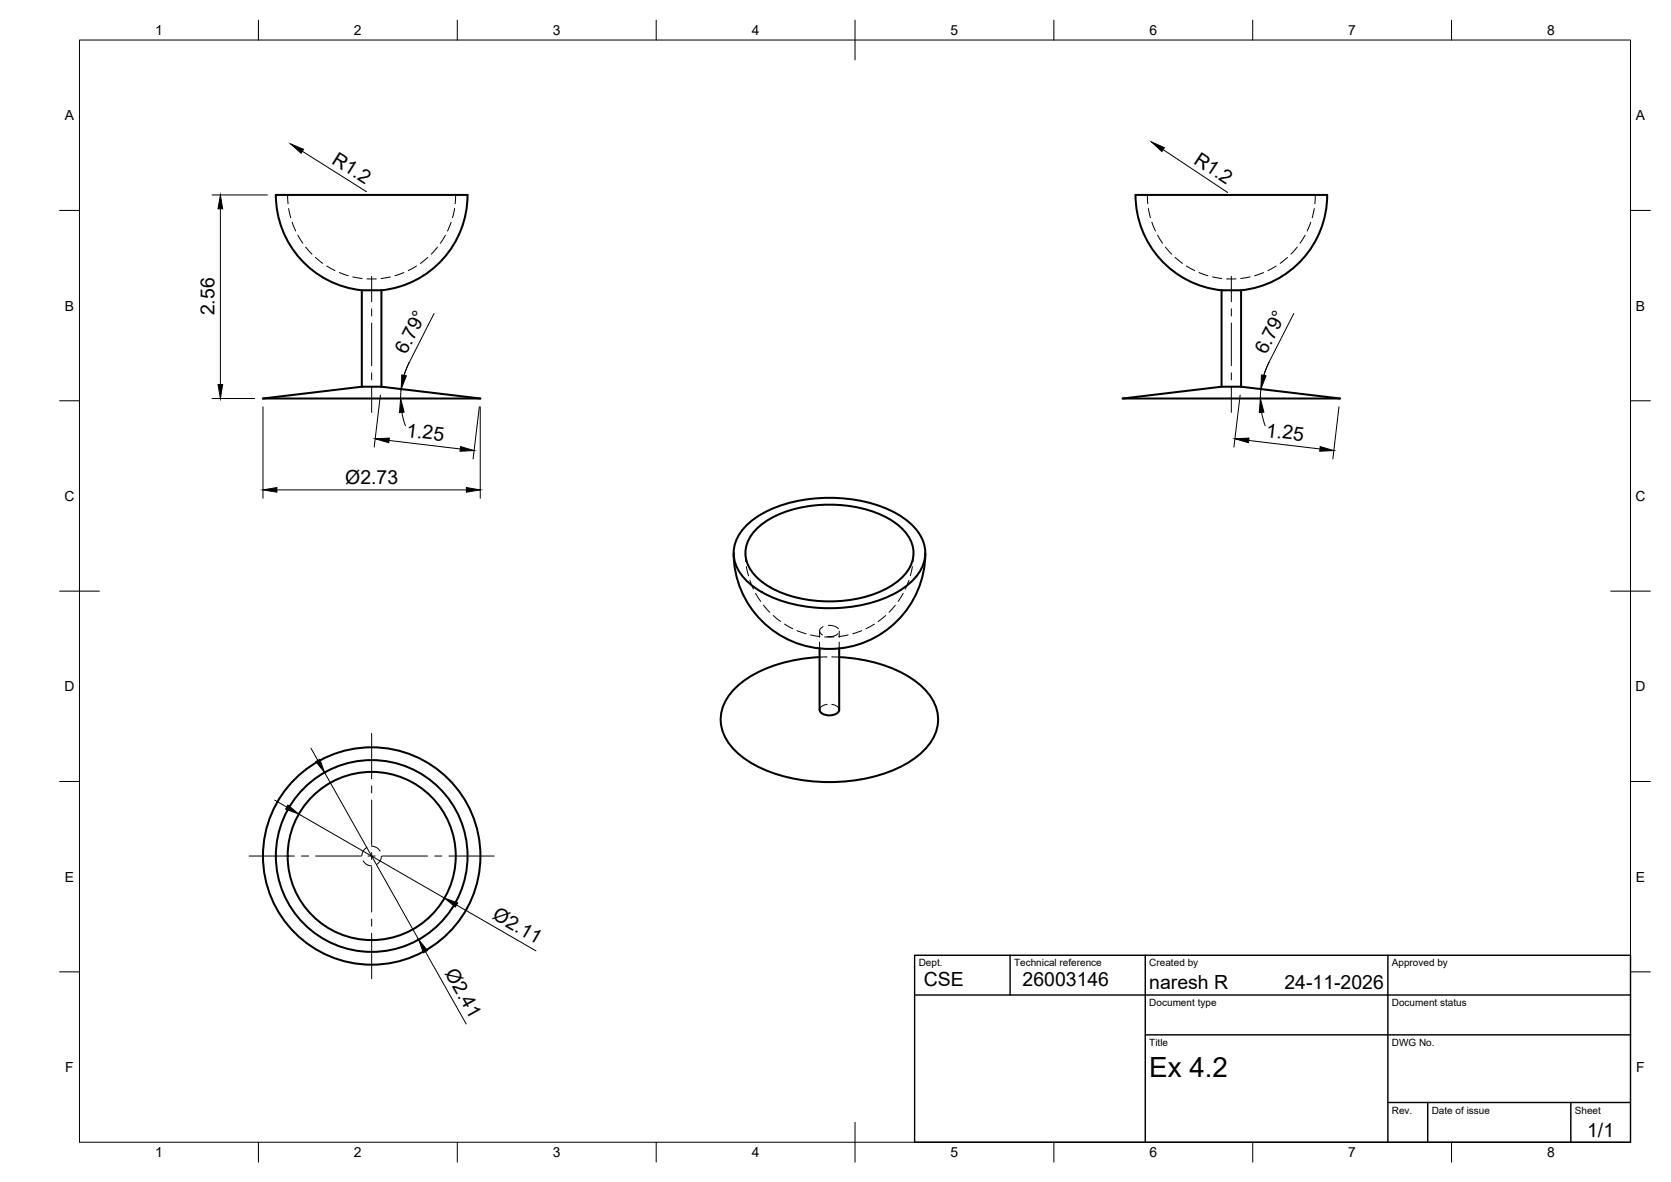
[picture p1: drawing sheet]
<svg xmlns="http://www.w3.org/2000/svg" width="420mm" height="297mm" viewBox="0 0 420 297" stroke-linecap="round" stroke-linejoin="round" font-family="sans-serif">
<!-- layer: Visible -->
<g fill="none" stroke="#000" stroke-width=".51">
<path d="M333.7 49h-48.1a24 24 0 0 0 21.6 23.9M333.7 49a24.1 24.1 0 0 1-21.6 23.9M91 72.9a24.1 24.1 0 0 1-21.6-23.9h48.1a24 24 0 0 1-21.6 23.9M95.9 72.9h-4.9v24.3M95.9 72.9v24.3M307.1 72.9h5v24.3M307.1 72.9v24.3M91 97.2l-24.9 2.9h54.7l-24.9-2.9M91 97.2h4.9M307.1 97.2l-24.8 2.9h54.6l-24.8-2.9M307.1 97.2h5M184.5 139a24.1 24.1 0 0 0 24.1 24.1 24.1 24.1 0 0 0 24.1-24.1"/>
<path d="M187.4 132.3a28.2 28.2 0 0 1 18.3-7.1 34.8 34.8 0 0 1 21.5 5 10.8 10.8 0 0 1 5.4 9.4 12.3 12.3 0 0 1-7 9.2 37.7 37.7 0 0 1-34.1 0 12.3 12.3 0 0 1-7-9.2 9.5 9.5 0 0 1 2.9-7.3zM189.8 133.3a24.2 24.2 0 0 1 15.2-6.3 30.9 30.9 0 0 1 20 4.3 9.1 9.1 0 0 1 4.6 8.8 12.1 12.1 0 0 1-7.5 8.2 33.5 33.5 0 0 1-28.5-.7 11.5 11.5 0 0 1-6.1-7.5 8 8 0 0 1 2.3-6.8zM206.1 162.9v15.5a2.18 2.18 0 0 0 2.4 1.4 2.18 2.18 0 0 0 2.5-1.4v-15.5M206.1 165.1a35.1 35.1 0 0 0-20.1 6.8 11.2 11.2 0 0 0-4.6 10.9 14.8 14.8 0 0 0 7.5 8.9 42.6 42.6 0 0 0 30.5 3.6 24.7 24.7 0 0 0 14.6-8.8 10.1 10.1 0 0 0-1.7-13.5 30.3 30.3 0 0 0-16.8-7.4l-4.5-.5"/>
<circle cx="93.5" cy="215.1" r="27.3"/>
<circle cx="93.5" cy="215.1" r="21.1"/>
<circle cx="93.5" cy="215.1" r="24.1"/>
</g>
<!-- layer: Hidden -->
<g fill="none" stroke="#000" stroke-width=".25">
<path d="M72.3 49l.1 2.2M72.6 52.4l.5 2.3M73.4 55.8l.9 2.2M74.9 59.1l1.3 2M112 59.1l-1.3 2M113.4 55.9l-.9 2.2M114.3 52.4l-.5 2.3M114.6 49l-.2 2.2M288.5 49l.1 2.2M288.8 52.4l.5 2.3M289.6 55.8l.9 2.2M291.1 59.1l1.2 2"/>
<path d="M328.1 59.1l-1.2 2M329.6 55.9l-.9 2.2M330.5 52.4l-.6 2.3M330.7 49l-.1 2.2M76.9 62.1l1.5 1.8M79.3 64.7l1.9 1.5M82.1 66.9l2.1 1.1M85.3 68.5l2.3 .8M88.7 69.6l2.4 .4M92.2 70.1h2.4M98.1 69.6l-2.3 .4M101.6 68.5l-2.3 .8"/>
<path d="M104.7 66.9l-2.1 1.1M107.6 64.7l-1.9 1.5M110 62.1l-1.6 1.8M293 62.1l1.6 1.8M295.5 64.7l1.8 1.5M298.3 66.9l2.1 1.1M301.5 68.5l2.2 .8M304.9 69.6l2.3 .4M308.4 70.1h2.4M314.3 69.6l-2.3 .4M317.7 68.5l-2.2 .8M320.9 66.9l-2.1 1.1"/>
<path d="M323.7 64.7l-1.8 1.5M326.2 62.1l-1.6 1.8M187.4 139l.1 2.2M229.7 139l-.1 2.2M187.7 142.4l.5 2.3M188.6 145.8l.8 2.2M190 149.1l1.3 2M192 152.1l1.5 1.8M194.4 154.7l1.9 1.5M197.3 156.8l2 1.2M200.4 158.5l2.3 .8M203.8 159.6l2.4 .4"/>
<path d="M206.1 158.6v1.6M207 157.5a1.09 1.09 0 0 0-.9 1 1.09 1.09 0 0 0 .7 1.1M208.3 157.2a2.98 2.98 0 0 1 2.5 .8M210.7 159.3l-1 .5-1.6 .2M211 158.6v1.6M213.3 159.6l-2.4 .4M216.7 158.5l-2.3 .8M219.8 156.9l-2.1 1.1M222.7 154.7l-1.9 1.5M225.1 152.1l-1.6 1.8M227.1 149.1l-1.3 2M228.5 145.8l-.9 2.2"/>
<path d="M229.4 142.4l-.5 2.3M206.1 161.4v1.5M207.3 160.1h2.4M207.9 165.1h-1.8M208 177a1.96 1.96 0 0 0-1.9 1.4M209.1 165.1h1.9M209.1 177a1.97 1.97 0 0 1 1.9 1.4M211 161.4v1.5M91.3 216.3l.6 .8 1.5 .5M92.2 213l-.8 .8-.4 1.3M93.5 212.7l1.4 .5 .7 .7M95.9 215.1l-.4 1.3-.8 .9"/>
</g>
<!-- layer: BORDER -->
<g fill="none" stroke="#000" stroke-width=".25">
<path d="M20 10.1h390v276.9h-390zM65 5.1v5M115 5.1v5M165 5.1v5M215 5.1v10M265 5.1v5M315 5.1v5M365 5.1v5M15 52.9h5M410 52.9h5M15 100.7h5M410 100.7h5"/>
<path d="M15 148.6h10M405 148.6h10M15 196.4h5M410 196.4h5M15 244.2h5M410 244.2h5M65 287v5M115 287v5M165 287v5M215 282.1v9.9M265 287v5M315 287v5"/>
<path d="M365 287v5"/>
</g>
<!-- layer: TITLEBLOCK -->
<path d="M230 240.1h180v46.9h-180zM230 250h180M254 240.1v9.9M288 240.1v46.9M349 240.1v46.9M288 260.1h122M349 277.1h61M359 277.1v9.9M395 277.1v9.9" fill="none" stroke="#000" stroke-width=".36"/>
<!-- layer: Smart Centers -->
<g fill="none" stroke="#000" stroke-width=".25">
<path d="M93.5 69.5v6.3M93.5 77.6v1.8M309.6 69.5v6.3M309.6 77.6v1.8M93.5 81.2v10.7M93.5 93.7v1.8M93.5 97.3v6.3M309.6 81.2v10.7M309.6 93.7v1.8M309.6 97.3v6.3M93.5 184.3v11.4M93.5 197.5v1.8"/>
<path d="M62.6 215.1h11.4M75.8 215.1h1.8M79.4 215.1h11.4M92.5 215.1h1.8M93.5 201v11.5M93.5 214.2v1.8M93.5 217.8v11.4M96.1 215.1h11.4M109.3 215.1h1.8M112.9 215.1h11.4M93.5 231v1.8M93.5 234.6v11.3"/>
</g>
<!-- layer: FD_Dimensions -->
<g fill="none" stroke="#000" stroke-width=".25">
<path d="M76 38l16.2 10.2M292.5 37.6l16.2 10.8M53.3 49h13.9M55.4 52.5v44.1M109.1 78.8l-6.2 12.3M325.3 78.8l-6.2 12.3M95.7 99.3l-1.6 13.1M102.9 91.1l-1.3 3.2M102.9 91.1a20 20 0 0 0-2.2 9M311.8 99.3l-1.5 13.1M319.1 91.1l-1.3 3.2M319.1 91.1a20 20 0 0 0-2.2 9"/>
<path d="M53.3 100.1h10.7M66.1 102.2v23M97.8 110.7l17.9 2.1M101 103.6l.9 3.4M120.5 102.2l-1.5 13.1M120.8 102.2v23M314 110.7l17.9 2.1M317.2 103.6l.9 3.4M336.7 102.2l-1.6 13.1M69.6 123.1h47.7M78.2 188l1.7 3.1M81.6 194.1l23.7 42"/>
<path d="M69.1 201.1l3 1.7M75.1 204.6l36.6 21.1M107 239.2l10.2 18.1M114.8 227.4l20 11.6"/>
</g>
<g fill="#000" stroke="#000" stroke-width=".25">
<path d="M73.1 36.2l3.2 1.3-.6 1zM289.5 35.7l3.3 1.4-.7 1zM55.4 49l.6 3.5h-1.2zM54.8 96.6h1.2l-.6 3.5zM101 94.2l1.2 .3-1.3 3.3zM317.2 94.2l1.1 .3-1.3 3.3zM94.3 110.3l3.6-.2-.2 1.2zM100.7 100.1l.9 3.5-1.1 .1zM115.8 112.2l3.4 1-3.5 .2zM310.5 110.3l3.5-.2-.1 1.2zM316.9 100.1l.9 3.5-1.2 .1zM332 112.2l3.4 1-3.6 .2z"/>
<path d="M66.1 123.1l3.5-.6v1.2zM117.3 122.5l3.5 .6-3.5 .6zM79.4 191.4l1-.6 1.2 3.3zM72.4 202.3l2.7 2.3-3.3-1.3zM105.3 236.1l2.2 2.8-1 .5zM111.7 225.7l3.4 1.2-.6 1z"/>
</g>
<text font-size="7" x="289" y="270.6">Ex 4.2</text>
<g font-size="4.9">
<text x="83.2" y="40.9" transform="rotate(32 83.2 40.9)">R1.2</text>
<text x="299.9" y="40.9" transform="rotate(34 299.9 40.9)">R1.2</text>
<text x="54" y="79.3" transform="rotate(-90 54 79.3)">2.56</text>
<text x="102.2" y="89.3" transform="rotate(-63 102.2 89.3)">6.79°</text>
<text x="318.3" y="89.3" transform="rotate(-63 318.3 89.3)">6.79°</text>
<text x="102" y="109.7" transform="rotate(7 102 109.7)">1.25</text>
<text x="318.2" y="109.7" transform="rotate(7 318.2 109.7)">1.25</text>
<text x="86.8" y="121.6">Ø2.73</text>
<text x="123.6" y="230.7" transform="rotate(30 123.6 230.7)">Ø2.11</text>
<text x="111.8" y="244.5" transform="rotate(61 111.8 244.5)">Ø2.41</text>
<text x="232.3" y="247.8">CSE</text>
<text x="257.1" y="247.7">26003146</text>
<text x="289" y="248.5">naresh R</text>
<text x="323" y="248.5">24-11-2026</text>
<text x="399.1" y="285.7">1/1</text>
</g>
<g font-size="3.5">
<text x="39" y="8.8">1</text>
<text x="89" y="8.8">2</text>
<text x="139" y="8.8">3</text>
<text x="189" y="8.8">4</text>
<text x="239" y="8.8">5</text>
<text x="289" y="8.8">6</text>
<text x="339" y="8.8">7</text>
<text x="389" y="8.8">8</text>
<text x="16.3" y="30.2">A</text>
<text x="411.3" y="30.2">A</text>
<text x="16.3" y="78">B</text>
<text x="411.3" y="78">B</text>
<text x="16.2" y="125.9">C</text>
<text x="411.2" y="125.9">C</text>
<text x="16.2" y="173.7">D</text>
<text x="411.2" y="173.7">D</text>
<text x="16.3" y="221.6">E</text>
<text x="411.3" y="221.6">E</text>
<text x="16.4" y="269.4">F</text>
<text x="411.4" y="269.4">F</text>
<text x="39" y="290.8">1</text>
<text x="89" y="290.8">2</text>
<text x="139" y="290.8">3</text>
<text x="189" y="290.8">4</text>
<text x="239" y="290.8">5</text>
<text x="289" y="290.8">6</text>
<text x="339" y="290.8">7</text>
<text x="389" y="290.8">8</text>
</g>
<g font-size="2.5">
<text x="231" y="242.9">Dept.</text>
<text x="255" y="242.9">Technical reference</text>
<text x="289" y="242.9">Created by</text>
<text x="350" y="242.9">Approved by</text>
<text x="289" y="252.8">Document type</text>
<text x="350" y="252.8">Document status</text>
<text x="289" y="262.9">Title</text>
<text x="350" y="262.9">DWG No.</text>
<text x="350" y="279.9">Rev.</text>
<text x="360" y="279.9">Date of issue</text>
<text x="396" y="279.9">Sheet</text>
</g>
</svg>
